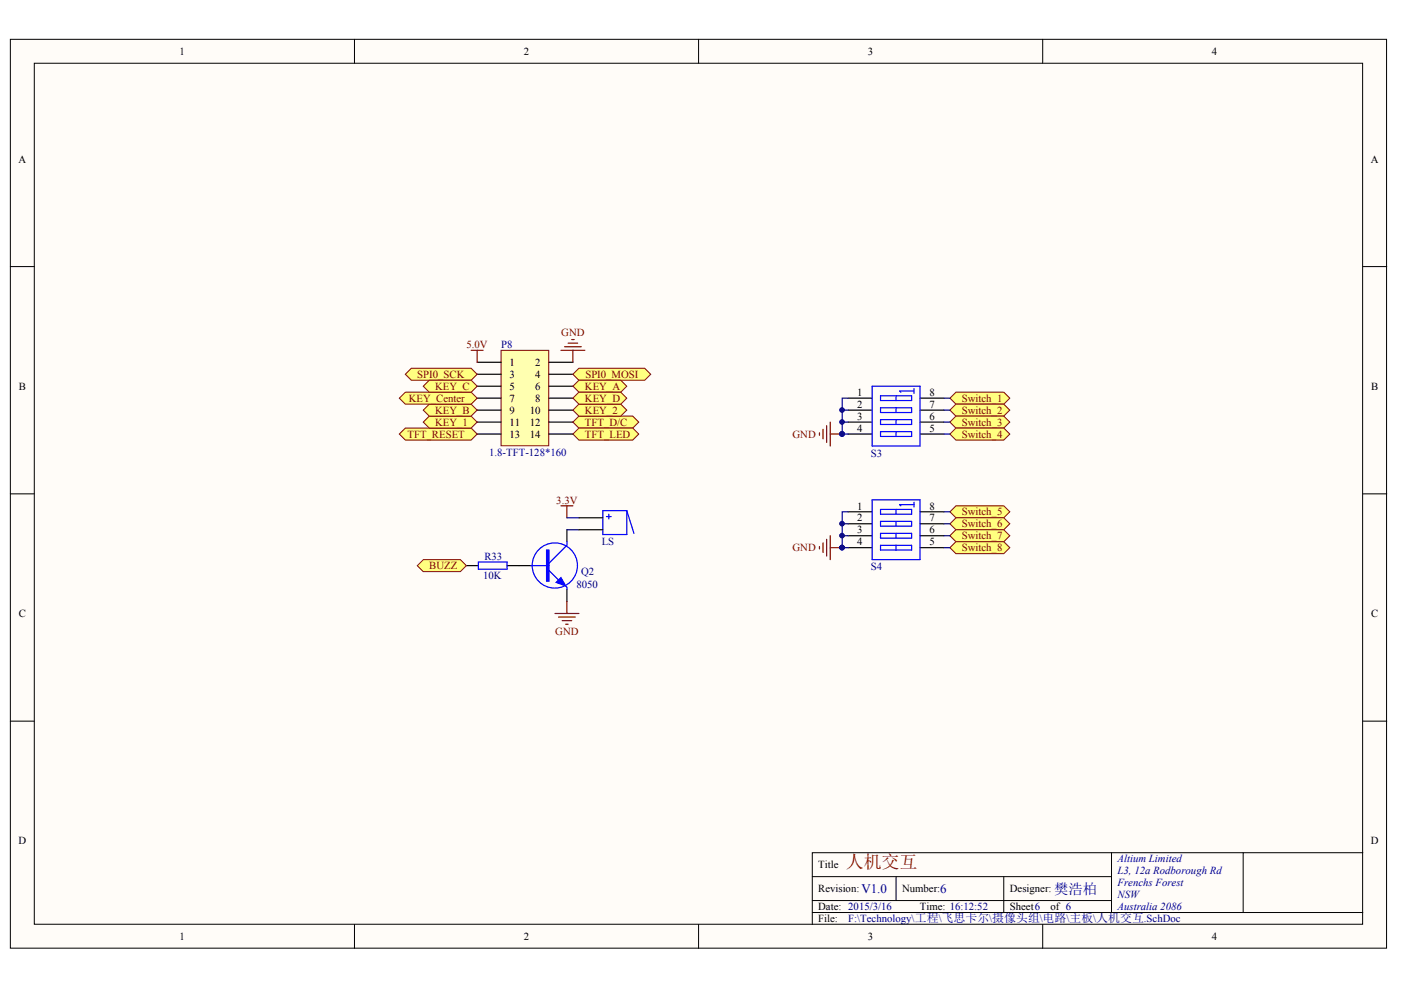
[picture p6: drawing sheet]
<svg xmlns="http://www.w3.org/2000/svg" width="297mm" height="210mm" viewBox="0 0 297 210" stroke-linecap="round" stroke-linejoin="round" font-family="sans-serif">
<g fill="#fffcf8" stroke="#000" stroke-width=".21">
<path d="M2.2 8.3h291.8v192.7h-291.8z"/>
<path d="M7.3 13.4h281.6v182.6h-281.6z"/>
</g>
<g fill="none" stroke="#000" stroke-width=".21">
<path d="M75.2 8.3v5.1M148.1 8.3v5.1M221.1 8.3v5.1M2.2 56.5h5.1M289 56.5h5M2.2 104.7h5.1M289 104.7h5M2.2 152.9h5.1M289 152.9h5M75.2 196v5.1M148.1 196v5.1M172.2 185.9h63.5"/>
<path d="M172.2 193.5h116.8M172.2 190.9h63.5M190 185.9v5M212.8 185.9v7.6M221.1 196v5.1M235.7 180.8v12.7M263.6 180.8h-91.4v15.2M289 180.8h-25.4v12.7"/>
</g>
<path d="M98.9 119.9h2.5M107.5 119.9h5.1M120.2 112.3v2.6M120.2 125v2.5" fill="none" stroke="#000" stroke-width=".25"/>
<g fill="none" stroke="#00f" stroke-width=".25">
<path d="M101.4 119.2h6.1v1.5h-6.1zM112.6 119.9h3.8M120.2 114.9v.7l-3.8 3.8M116.4 120.9l2.3 2.3M119.9 124.2l.3 .3v.5"/>
<circle cx="117.6" cy="119.9" r="4.8"/>
</g>
<g fill="#00f" stroke="#00f" stroke-width=".25">
<path d="M117.9 123.5l1-1 1 1.7z"/>
<path d="M115.9 116.6h.5v6.6h-.5z" fill-rule="evenodd"/>
</g>
<path d="M117.7 130.1h5M118.4 130.8h3.6M119.2 131.6h2M119.9 132.4h.6M120.2 127.5v2.6" fill="none" stroke="#800000" stroke-width=".25"/>
<path d="M120.2 112.3h2.5" fill="none" stroke="#000080" stroke-width=".25"/>
<path d="M88.5 119.9l1.2-1.2h7.9l1.3 1.2-1.3 1.3h-7.9z" fill-rule="evenodd" fill="#ffff80" stroke="#800000" stroke-width=".21"/>
<path d="M173.7 91.8v.5M174.5 91v2M175.3 90.3v3.5M176 89.5v5.1M176 92h2.6M118.9 107.2h2.6M120.2 107.2v2.6" fill="none" stroke="#800000" stroke-width=".25"/>
<path d="M120.2 109.8h2.5" fill="none" stroke="#000080" stroke-width=".25"/>
<path d="M179.8 84.4h5.1M179.8 87h5.1M179.8 89.5h5.1M179.8 92h5.1M195.1 84.4h5M195.1 87h5M195.1 89.5h5M195.1 92h5" fill="none" stroke="#000" stroke-width=".25"/>
<path d="M184.9 81.9h10.2v12.7h-10.2zM186.7 83.9h6.6v1h-6.6zM186.7 86.5h6.6v1h-6.6zM186.7 89h6.6v1h-6.6zM186.7 91.5h6.6v1h-6.6zM190 83.9v1M190 86.5v1M190 89v1M190 91.5v1M193.8 82.9h-3.1l.3 .3M193.8 82.4v1" fill="none" stroke="#00f" stroke-width=".25"/>
<circle cx="178.5" cy="92" r=".49" fill="#000080" stroke="#000080" stroke-width=".21"/>
<g fill="#ffff80" stroke="#800000" stroke-width=".21">
<path d="M201.4 84.4l1.3-1.2h10.1l1.3 1.2-1.3 1.3h-10.1z" fill-rule="evenodd"/>
<path d="M201.4 87l1.3-1.3h10.1l1.3 1.3-1.3 1.2h-10.1z" fill-rule="evenodd"/>
<path d="M201.4 89.5l1.3-1.3h10.1l1.3 1.3-1.3 1.3h-10.1z" fill-rule="evenodd"/>
<path d="M201.4 92l1.3-1.2h10.1l1.3 1.2-1.3 1.3h-10.1z" fill-rule="evenodd"/>
</g>
<path d="M178.6 87h1.2M178.6 89.5h1.2" fill="none" stroke="#000080" stroke-width=".25"/>
<g fill="#000080" stroke="#000080" stroke-width=".21">
<circle cx="178.5" cy="86.9" r=".49"/>
<circle cx="178.5" cy="89.5" r=".49"/>
</g>
<path d="M106.2 74.3h10.1v20.2h-10.1z" fill="#ffffb0" stroke="#800000" stroke-width=".21"/>
<g fill="none" stroke="#000" stroke-width=".25">
<path d="M101.2 76.8h5M101.2 79.3h5M116.4 76.8h5.1M116.4 79.3h5.1M101.2 81.9h5M101.2 84.4h5M101.2 87h5M101.2 89.5h5M101.2 92h5M116.4 81.9h5.1M116.4 84.4h5.1M116.4 87h5.1"/>
<path d="M116.4 89.5h5.1M116.4 92h5.1"/>
</g>
<g fill="#ffff80" stroke="#800000" stroke-width=".21">
<path d="M121.5 79.3l1.2-1.2h14l1.3 1.2-1.3 1.3h-14z" fill-rule="evenodd"/>
<path d="M85.9 79.3l1.3-1.2h12.7l1.3 1.2-1.3 1.3h-12.7z" fill-rule="evenodd"/>
<path d="M121.5 89.5l1.2-1.3h11.5l1.2 1.3-1.2 1.3h-11.5z" fill-rule="evenodd"/>
<path d="M84.7 92l1.2-1.2h14l1.3 1.2-1.3 1.3h-14z" fill-rule="evenodd"/>
<path d="M121.5 92l1.2-1.2h11.5l1.2 1.2-1.2 1.3h-11.5z" fill-rule="evenodd"/>
<path d="M89.7 89.5l1.3-1.3h8.9l1.3 1.3-1.3 1.3h-8.9z" fill-rule="evenodd"/>
<path d="M121.5 81.9l1.2-1.3h8.9l1.3 1.3-1.3 1.3h-8.9z" fill-rule="evenodd"/>
<path d="M121.5 87l1.2-1.3h8.9l1.3 1.3-1.3 1.2h-8.9z" fill-rule="evenodd"/>
<path d="M89.7 87l1.3-1.3h8.9l1.3 1.3-1.3 1.2h-8.9z" fill-rule="evenodd"/>
<path d="M84.7 84.4l1.2-1.2h14l1.3 1.2-1.3 1.3h-14z" fill-rule="evenodd"/>
<path d="M89.7 81.9l1.3-1.3h8.9l1.3 1.3-1.3 1.3h-8.9z" fill-rule="evenodd"/>
<path d="M121.5 84.4l1.2-1.2h8.9l1.3 1.2-1.3 1.3h-8.9z" fill-rule="evenodd"/>
</g>
<path d="M99.9 74.3h2.5M101.2 74.3v2.5M118.9 74.3h5.1M119.7 73.5h3.5M120.5 72.8h2M121.2 72h.5M121.5 74.3v2.5M173.7 115.9v.5M174.5 115.1v2M175.3 114.3v3.6M176 113.6v5.1M176 116.1h2.6" fill="none" stroke="#800000" stroke-width=".25"/>
<g fill="none" stroke="#00f" stroke-width=".25">
<path d="M127.8 108.3h5.1v5h-5.1zM128.6 109.5h1M129.1 109v1M132.9 108.3l1.5 4.8M184.9 106h10.2v12.7h-10.2zM186.7 108h6.6v1h-6.6zM186.7 110.5h6.6v1.1h-6.6zM186.7 113.1h6.6v1h-6.6zM186.7 115.6h6.6v1h-6.6zM190 108v1M190 110.5v1.1M190 113.1v1"/>
<path d="M190 115.6v1M193.8 107h-3.1l.3 .2M193.8 106.5v1"/>
</g>
<path d="M122.7 109.8h5.1M122.7 112.3h5.1M179.8 108.5h5.1M179.8 111.1h5.1M179.8 113.6h5.1M179.8 116.1h5.1M195.1 108.5h5M195.1 111.1h5M195.1 113.6h5M195.1 116.1h5" fill="none" stroke="#000" stroke-width=".25"/>
<circle cx="178.5" cy="116.1" r=".49" fill="#000080" stroke="#000080" stroke-width=".21"/>
<g fill="#ffff80" stroke="#800000" stroke-width=".21">
<path d="M201.4 108.5l1.3-1.3h10.1l1.3 1.3-1.3 1.3h-10.1z" fill-rule="evenodd"/>
<path d="M201.4 111.1l1.3-1.3h10.1l1.3 1.3-1.3 1.2h-10.1z" fill-rule="evenodd"/>
<path d="M201.4 113.6l1.3-1.3h10.1l1.3 1.3-1.3 1.3h-10.1z" fill-rule="evenodd"/>
<path d="M201.4 116.1l1.3-1.2h10.1l1.3 1.2-1.3 1.3h-10.1z" fill-rule="evenodd"/>
</g>
<path d="M179.8 84.4h-1.2v7.6h1.2M200.1 84.4h1.3M200.1 87h1.3M200.1 89.5h1.3M200.1 92h1.3M178.6 111.1h1.2M178.6 113.6h1.2M179.8 108.5h-1.2v7.6h1.2M200.1 111.1h1.3M200.1 113.6h1.3M200.1 108.5h1.3M200.1 116.1h1.3" fill="none" stroke="#000080" stroke-width=".25"/>
<g fill="#000080" stroke="#000080" stroke-width=".21">
<circle cx="178.5" cy="111" r=".49"/>
<circle cx="178.5" cy="113.6" r=".49"/>
<circle cx="178.5" cy="92" r=".49"/>
<circle cx="178.5" cy="116.1" r=".49"/>
</g>
<text font-size="3.8" fill="#800000" x="179.3" y="184.1">人机交互</text>
<text font-size="3" fill="#000080" x="223.5" y="189.6">樊浩柏</text>
<g font-size="2.7" fill="#000080">
<text x="182.6" y="189.3">V1.0</text>
<text x="199.4" y="189.3">6</text>
</g>
<g font-size="2.3">
<text x="38.1" y="11.6">1</text>
<text x="111.1" y="11.6">2</text>
<text x="184" y="11.6">3</text>
<text x="257" y="11.6">4</text>
<text x="3.9" y="34.5">A</text>
<text x="290.7" y="34.5">A</text>
<text x="108" y="77.6">1</text>
<text x="113.5" y="77.6">2</text>
<text x="4" y="82.7">B</text>
<text x="108" y="80.1">3</text>
<text x="108" y="82.7">5</text>
<text x="113.5" y="80.1">4</text>
<text x="113.5" y="82.7">6</text>
<text x="181.8" y="83.9">1</text>
<text x="197.1" y="83.9">8</text>
<text x="290.7" y="82.7">B</text>
<text x="108" y="85.2">7</text>
<text x="108" y="87.7">9</text>
<text x="112.3" y="87.7">10</text>
<text x="113.5" y="85.2">8</text>
<text x="181.8" y="86.5">2</text>
<text x="181.8" y="89">3</text>
<text x="197.1" y="86.5">7</text>
<text x="197.1" y="89">6</text>
<text x="108" y="90.3">11</text>
<text x="108" y="92.8">13</text>
<text x="112.3" y="90.3">12</text>
<text x="112.3" y="92.8">14</text>
<text x="181.8" y="91.5">4</text>
<text x="197.1" y="91.5">5</text>
<text x="181.8" y="108">1</text>
<text x="181.8" y="110.6">2</text>
<text x="181.8" y="113.1">3</text>
<text x="197.1" y="108">8</text>
<text x="197.1" y="110.6">7</text>
<text x="197.1" y="113.1">6</text>
<text x="181.8" y="115.6">4</text>
<text x="197.1" y="115.6">5</text>
<text x="4" y="130.9">C</text>
<text x="290.7" y="130.9">C</text>
<text x="3.9" y="179">D</text>
<text x="290.7" y="179">D</text>
<text x="173.5" y="184.1">Title</text>
<text x="173.5" y="189.2">Revision:</text>
<text x="191.3" y="189.2">Number:</text>
<text x="214.1" y="189.2">Designer:</text>
<text x="173.5" y="193">Date: 2015/3/16</text>
<text x="173.5" y="195.5">File:</text>
<text x="195.1" y="193">Time: 16:12:52</text>
<text x="214.1" y="193">Sheet6</text>
<text x="222.7" y="193">of 6</text>
<text x="38.1" y="199.3">1</text>
<text x="111.1" y="199.3">2</text>
<text x="184" y="199.3">3</text>
<text x="257" y="199.3">4</text>
</g>
<g font-size="2.3" fill="#800000">
<text x="119" y="71.2">GND</text>
<text x="98.9" y="73.8">5.0V</text>
<text x="88.5" y="80.1">SPI0_SCK</text>
<text x="92.3" y="82.7">KEY_C</text>
<text x="124" y="82.7">KEY_A</text>
<text x="124.1" y="80.1">SPI0_MOSI</text>
<text x="86.7" y="85.2">KEY_Center</text>
<text x="92.3" y="87.7">KEY_B</text>
<text x="124" y="87.7">KEY_2</text>
<text x="124" y="85.2">KEY_D</text>
<text x="203.9" y="85.2">Switch_1</text>
<text x="203.9" y="87.7">Switch_2</text>
<text x="86.4" y="92.8">TFT_RESET</text>
<text x="92.3" y="90.3">KEY_1</text>
<text x="124" y="90.3">TFT_D/C</text>
<text x="124" y="92.8">TFT_LED</text>
<text x="168" y="92.8">GND</text>
<text x="203.9" y="90.3">Switch_3</text>
<text x="203.9" y="92.8">Switch_4</text>
<text x="117.9" y="106.8">3.3V</text>
<text x="203.9" y="109.3">Switch_5</text>
<text x="203.9" y="111.8">Switch_6</text>
<text x="168" y="116.9">GND</text>
<text x="203.9" y="114.4">Switch_7</text>
<text x="203.9" y="116.9">Switch_8</text>
<text x="91" y="120.7">BUZZ</text>
<text x="117.7" y="134.7">GND</text>
</g>
<g font-size="2.3" fill="#000080">
<text x="106.2" y="73.8">P8</text>
<text x="103.7" y="96.6">1.8-TFT-128*160</text>
<text x="184.7" y="96.8">S3</text>
<text x="102.7" y="118.7">R33</text>
<text x="127.6" y="115.6">LS</text>
<text x="102.4" y="122.7">10K</text>
<text x="122.2" y="124.7">8050</text>
<text x="123.2" y="122">Q2</text>
<text x="184.7" y="120.9">S4</text>
<text x="236.9" y="182.9">Altium Limited</text>
<text x="236.9" y="185.4">L3, 12a Rodborough Rd</text>
<text x="236.9" y="187.9">Frenchs Forest</text>
<text x="236.9" y="190.5">NSW</text>
<text x="179.8" y="195.5">F:\Technology\工程\飞思卡尔\摄像头组\电路\主板\人机交互.SchDoc</text>
<text x="236.9" y="193">Australia 2086</text>
</g>
</svg>
